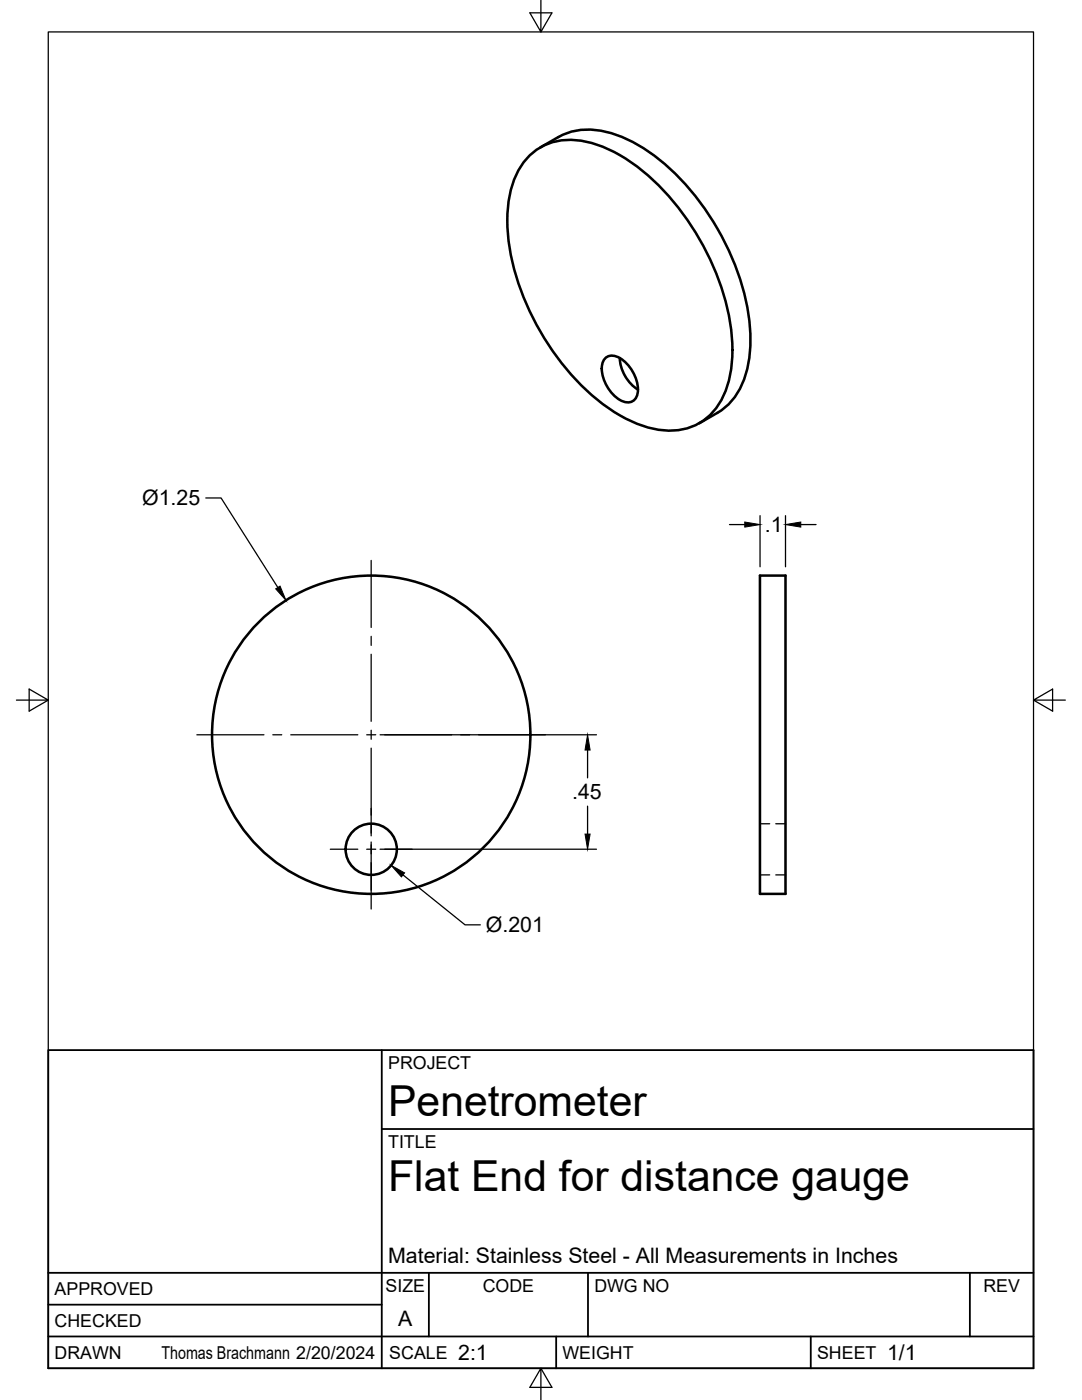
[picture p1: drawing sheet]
<svg xmlns="http://www.w3.org/2000/svg" width="216mm" height="279mm" viewBox="0 0 216 279" stroke-linecap="round" stroke-linejoin="round" font-family="sans-serif">
<!-- layer: Visible -->
<g fill="none" stroke="#000" stroke-width=".51">
<path d="M105.6 31.2a11.8 11.8 0 0 1 11-3 29.4 29.4 0 0 1 13.9 7.9 52.1 52.1 0 0 1 15.4 29.6 23.1 23.1 0 0 1-2.3 14.6 11.6 11.6 0 0 1-12.8 5.4 29.4 29.4 0 0 1-13.9-7.9 52.1 52.1 0 0 1-15.4-29.6 23.1 23.1 0 0 1 2.2-14.7zM107.8 29.4l3.6-2a14.1 14.1 0 0 1 12.5-.1 39.6 39.6 0 0 1 16.5 14.1 47.9 47.9 0 0 1 9.3 26.5 17.9 17.9 0 0 1-4.2 12.7l-1.1 1-1.3 .8-3.6 2.1M120.7 71.6a2.6 2.6 0 0 1 3.6 .3 7.8 7.8 0 0 1 2.9 6.6 1.99 1.99 0 0 1-2.8 1.7 7.5 7.5 0 0 1-4.3-7.4zM123.7 71.4a8 8 0 0 0 3.6 6.4M151.6 114.9h5.1v63.5h-5.1z"/>
<circle cx="74.1" cy="146.6" r="31.8"/>
<circle cx="74.1" cy="169.5" r="5.1"/>
</g>
<!-- layer: Hidden -->
<path d="M151.6 174.6h2M151.6 164.4h2M154.8 174.6h1.9M154.8 164.4h1.9" fill="none" stroke="#000" stroke-width=".25"/>
<!-- layer: Titleblock -->
<path d="M9.6 209.6h196.6v63.5h-196.6zM76.2 209.6v63.5M76.2 225.3h130M9.6 254h196.6M85.6 254v12.7M117.3 254v12.7M193.5 254v12.7M9.6 266.7h196.6M9.6 260.4h66.6M111 266.7v6.4M161.8 266.7v6.4" fill="none" stroke="#000" stroke-width=".36"/>
<!-- layer: Border -->
<path d="M9.6 6.4h196.6v266.7h-196.6zM107.9 0v6.4l-2.2-3.8h4.4l-2.2 3.8M3.3 139.7h6.3l-3.8-2.2v4.4l3.8-2.2M206.2 139.7l3.8 2.2v-4.4l-3.8 2.2h6.4M107.9 273.1l2.2 3.8h-4.4l2.2-3.8v6.3" fill="none" stroke="#000" stroke-width=".25"/>
<!-- layer: FD_Dimensions -->
<path d="M41.1 99.4h3l11.3 17.8M145.6 104.7h3M151.7 102.9v10.2M156.7 102.9v10.2M159.8 104.7h3M75.8 146.6h43.2M117.2 149.7v5.5M75.8 169.5h43.2M80.4 174.6l12.4 10h3M117.2 160.9v5.6" fill="none" stroke="#000" stroke-width=".25"/>
<path d="M55 117.5l.9-.5 1.2 2.8zM148.6 104.2l3.1 .5-3.1 .5zM156.7 104.7l3.1-.5v1zM117.2 146.6l.6 3.1h-1.1zM78 172.7l2.7 1.5-.6 .8zM116.7 166.5h1.1l-.6 3z" fill="#000" stroke="#000" stroke-width=".2"/>
<!-- layer: Smart Centers -->
<g fill="none" stroke="#000" stroke-width=".25">
<path d="M74.1 111.8v13.4M74.1 127v1.8M74.1 130.6v13.4M39.3 146.6h13.4M54.4 146.6h1.8M58 146.6h13.4M73.2 146.6h1.8M74.1 145.7v1.8M74.1 149.3v17.5M76.8 146.6h13.3M91.9 146.6h1.8M95.5 146.6h13.4"/>
<path d="M65.9 169.5h5.5M73.2 169.5h1.8M74.1 168v13.4M76.8 169.5h5.4"/>
</g>
<g font-size="8.5">
<text x="77.4" y="222.8">Penetrometer</text>
<text x="77.4" y="237.8">Flat End for distance gauge</text>
</g>
<g font-size="4.3">
<text x="28.4" y="100.8">Ø1.25</text>
<text x="152.6" y="106.2">.1</text>
<text x="114.2" y="159.6">.45</text>
<text x="96.9" y="186">Ø.201</text>
<text x="77.4" y="252">Material: Stainless Steel - All Measurements in Inches</text>
<text x="79.5" y="264.5">A</text>
<text x="91.4" y="271.4">2:1</text>
<text x="177" y="271.4">1/1</text>
</g>
<g font-size="3.5">
<text x="77.4" y="213.4">PROJECT</text>
<text x="77.4" y="229.1">TITLE</text>
<text x="76.9" y="257.8">SIZE</text>
<text x="96.3" y="257.8">CODE</text>
<text x="118.6" y="257.8">DWG NO</text>
<text x="196.2" y="257.8">REV</text>
<text x="10.9" y="258.5">APPROVED</text>
<text x="10.9" y="264.8">CHECKED</text>
<text x="10.9" y="271.2">DRAWN</text>
<text x="32.2" y="271.2">Thomas Brachmann 2/20/2024</text>
<text x="77.7" y="271.2">SCALE</text>
<text x="112.2" y="271.2">WEIGHT</text>
<text x="163" y="271.2">SHEET</text>
</g>
</svg>
